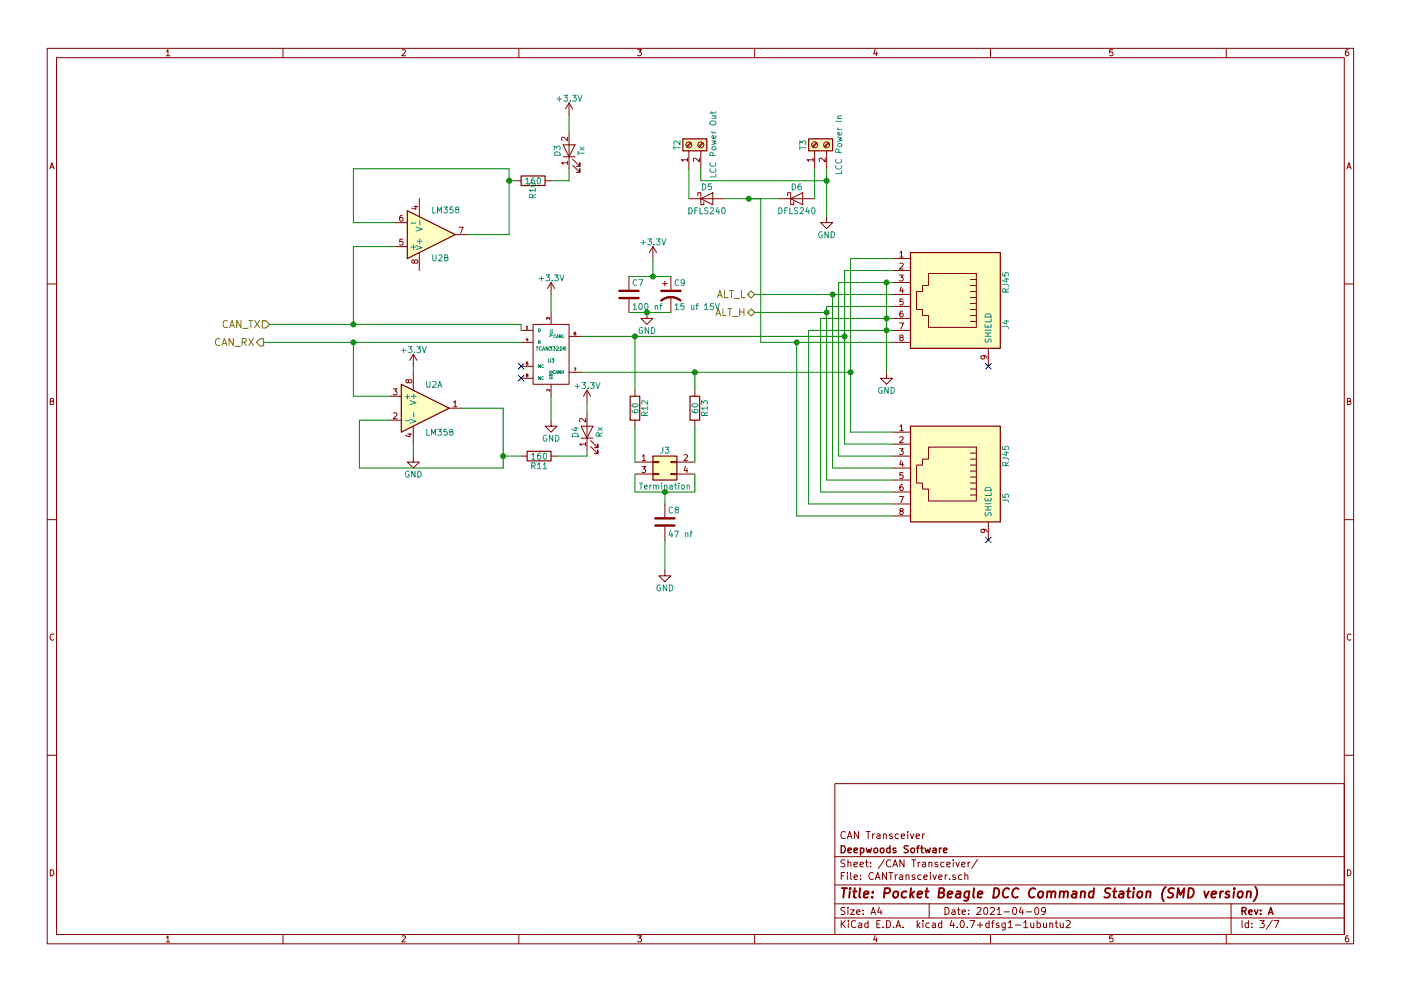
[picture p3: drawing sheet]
EESchema Schematic File Version 2
LIBS:power
LIBS:device
LIBS:transistors
LIBS:conn
LIBS:linear
LIBS:regul
LIBS:74xx
LIBS:cmos4000
LIBS:adc-dac
LIBS:memory
LIBS:xilinx
LIBS:microcontrollers
LIBS:dsp
LIBS:microchip
LIBS:analog_switches
LIBS:motorola
LIBS:texas
LIBS:intel
LIBS:audio
LIBS:interface
LIBS:digital-audio
LIBS:philips
LIBS:display
LIBS:cypress
LIBS:siliconi
LIBS:opto
LIBS:atmel
LIBS:contrib
LIBS:valves
LIBS:pocketbeagle
LIBS:DRV8873HPWPR
LIBS:DRV8801PWP
LIBS:74ahc1g08
LIBS:mcp9701at
LIBS:INA2180A1IDGKR
LIBS:lm2574n-5
LIBS:mechanical
LIBS:references
LIBS:motors
LIBS:graphic_symbols
LIBS:motor_drivers
LIBS:irf7351pbf
LIBS:MCP9700T-E_LT
LIBS:USBLC6-2SC6
LIBS:PocketBeagleCommandStation_SMD-cache
EELAYER 25 0
EELAYER END
$Descr A4 11693 8268
encoding utf-8
Sheet 3 7
Title "Pocket Beagle DCC Command Station (SMD version)"
Date "2021-04-09"
Rev "A"
Comp "Deepwoods Software"
Comment1 "CAN Transceiver"
Comment2 ""
Comment3 ""
Comment4 ""
$EndDescr
$Comp
L TCAN332DR U3
U 1 1
P 4600 2950
F 0 "U3" H 4600 2900 30  0000 C CNN
F 1 "TCAN332DR" H 4600 3000 30  0000 C CNN
F 2 "Housings_SOIC:SOIC-8-1EP_3.9x4.9mm_Pitch1.27mm" H 4600 2950 60  0001 C CNN
F 3 "" H 4600 2950 60  0000 C CNN
F 4 "595-TCAN332DR" H 4600 2950 60  0001 C CNN "Mouser Part Number"
	1    4600 2950
	1    0    0    -1  
$EndComp
$Comp
L RJ45 J5
U 1 1
P 7900 3950
F 0 "J5" H 8100 4450 50  0000 C CNN
F 1 "RJ45" H 7750 4450 50  0000 C CNN
F 2 "RJ45-8N-S:RJ45_8N-S" H 7900 3950 50  0001 C CNN
F 3 "" H 7900 3950 50  0001 C CNN
F 4 "710-615008144221" H 7900 3950 60  0001 C CNN "Mouser Part Number"
	1    7900 3950
	0    1    1    0   
$EndComp
$Comp
L RJ45 J4
U 1 1
P 7900 2500
F 0 "J4" H 8100 3000 50  0000 C CNN
F 1 "RJ45" H 7750 3000 50  0000 C CNN
F 2 "RJ45-8N-S:RJ45_8N-S" H 7900 2500 50  0001 C CNN
F 3 "" H 7900 2500 50  0001 C CNN
F 4 "710-615008144221" H 7900 2500 60  0001 C CNN "Mouser Part Number"
	1    7900 2500
	0    1    1    0   
$EndComp
NoConn ~ 8250 3050
NoConn ~ 8250 4500
NoConn ~ 4350 3050
NoConn ~ 4350 3150
$Comp
L +3.3V #PWR029
U 1 1
P 4600 2450
F 0 "#PWR029" H 4600 2300 50  0001 C CNN
F 1 "+3.3V" H 4600 2590 50  0000 C CNN
F 2 "" H 4600 2450 50  0001 C CNN
F 3 "" H 4600 2450 50  0001 C CNN
	1    4600 2450
	1    0    0    -1  
$EndComp
$Comp
L GND #PWR030
U 1 1
P 4600 3500
F 0 "#PWR030" H 4600 3250 50  0001 C CNN
F 1 "GND" H 4600 3350 50  0000 C CNN
F 2 "" H 4600 3500 50  0001 C CNN
F 3 "" H 4600 3500 50  0001 C CNN
	1    4600 3500
	1    0    0    -1  
$EndComp
$Comp
L GND #PWR031
U 1 1
P 7400 3100
F 0 "#PWR031" H 7400 2850 50  0001 C CNN
F 1 "GND" H 7400 2950 50  0000 C CNN
F 2 "" H 7400 3100 50  0001 C CNN
F 3 "" H 7400 3100 50  0001 C CNN
	1    7400 3100
	1    0    0    -1  
$EndComp
$Comp
L C C7
U 1 1
P 5250 2450
F 0 "C7" H 5275 2550 50  0000 L CNN
F 1 "100 nf" H 5275 2350 50  0000 L CNN
F 2 "Capacitors_SMD:C_0603" H 5288 2300 50  0001 C CNN
F 3 "" H 5250 2450 50  0001 C CNN
F 4 "603-CC603KPX7R9BB104" H 5250 2450 60  0001 C CNN "Mouser Part Number"
	1    5250 2450
	1    0    0    -1  
$EndComp
$Comp
L CP1 C9
U 1 1
P 5600 2450
F 0 "C9" H 5625 2550 50  0000 L CNN
F 1 "15 uf 15V" H 5625 2350 50  0000 L CNN
F 2 "Capacitors_SMD:CP_Elec_4x5.8" H 5600 2450 50  0001 C CNN
F 3 "" H 5600 2450 50  0001 C CNN
F 4 "647-UUD1C150MCL" H 5600 2450 60  0001 C CNN "Mouser Part Number"
	1    5600 2450
	1    0    0    -1  
$EndComp
$Comp
L Conn_02x02_Odd_Even J3
U 1 1
P 5500 3850
F 0 "J3" H 5550 3950 50  0000 C CNN
F 1 "Termination" H 5550 3650 50  0000 C CNN
F 2 "Pin_Headers:Pin_Header_Straight_2x02_Pitch2.54mm" H 5500 3850 50  0001 C CNN
F 3 "" H 5500 3850 50  0001 C CNN
F 4 "538-90131-0122 " H 5500 3850 60  0001 C CNN "Mouser Part Number"
	1    5500 3850
	1    0    0    -1  
$EndComp
$Comp
L R R12
U 1 1
P 5300 3400
F 0 "R12" V 5380 3400 50  0000 C CNN
F 1 "60" V 5300 3400 50  0000 C CNN
F 2 "Resistors_SMD:R_1206" V 5230 3400 50  0001 C CNN
F 3 "" H 5300 3400 50  0001 C CNN
F 4 "71-CRCW120660R0KNAIF" V 5300 3400 60  0001 C CNN "Mouser Part Number"
	1    5300 3400
	1    0    0    -1  
$EndComp
$Comp
L R R13
U 1 1
P 5800 3400
F 0 "R13" V 5880 3400 50  0000 C CNN
F 1 "60" V 5800 3400 50  0000 C CNN
F 2 "Resistors_SMD:R_1206" V 5730 3400 50  0001 C CNN
F 3 "" H 5800 3400 50  0001 C CNN
F 4 "71-CRCW120660R0KNAIF " V 5800 3400 60  0001 C CNN "Mouser Part Number"
	1    5800 3400
	1    0    0    -1  
$EndComp
$Comp
L C C8
U 1 1
P 5550 4350
F 0 "C8" H 5575 4450 50  0000 L CNN
F 1 "47 nf" H 5575 4250 50  0000 L CNN
F 2 "Capacitors_SMD:C_0603" H 5588 4200 50  0001 C CNN
F 3 "" H 5550 4350 50  0001 C CNN
F 4 "963-GMK107BJ473KAHT" H 5550 4350 60  0001 C CNN "Mouser Part Number"
	1    5550 4350
	1    0    0    -1  
$EndComp
$Comp
L GND #PWR032
U 1 1
P 5550 4750
F 0 "#PWR032" H 5550 4500 50  0001 C CNN
F 1 "GND" H 5550 4600 50  0000 C CNN
F 2 "" H 5550 4750 50  0001 C CNN
F 3 "" H 5550 4750 50  0001 C CNN
	1    5550 4750
	1    0    0    -1  
$EndComp
$Comp
L +3.3V #PWR033
U 1 1
P 5450 2150
F 0 "#PWR033" H 5450 2000 50  0001 C CNN
F 1 "+3.3V" H 5450 2290 50  0000 C CNN
F 2 "" H 5450 2150 50  0001 C CNN
F 3 "" H 5450 2150 50  0001 C CNN
	1    5450 2150
	1    0    0    -1  
$EndComp
$Comp
L GND #PWR034
U 1 1
P 5400 2600
F 0 "#PWR034" H 5400 2350 50  0001 C CNN
F 1 "GND" H 5400 2450 50  0000 C CNN
F 2 "" H 5400 2600 50  0001 C CNN
F 3 "" H 5400 2600 50  0001 C CNN
	1    5400 2600
	1    0    0    -1  
$EndComp
Text HLabel 2250 2700 0    60   Input ~ 0
CAN_TX
Text HLabel 2200 2850 0    60   Output ~ 0
CAN_RX
$Comp
L Screw_Terminal_01x02 T2
U 1 1
P 5750 1200
F 0 "T2" H 5750 1300 50  0000 C CNN
F 1 "LCC Power Out" H 5750 1000 50  0000 C CNN
F 2 "Connectors_Terminal_Blocks:TerminalBlock_Pheonix_MPT-2.54mm_2pol" H 5750 1200 50  0001 C CNN
F 3 "" H 5750 1200 50  0001 C CNN
F 4 "651-1725656" H 5750 1200 60  0001 C CNN "Mouser Part Number"
	1    5750 1200
	0    -1   -1   0   
$EndComp
$Comp
L Screw_Terminal_01x02 T3
U 1 1
P 6800 1200
F 0 "T3" H 6800 1300 50  0000 C CNN
F 1 "LCC Power In" H 6800 1000 50  0000 C CNN
F 2 "Connectors_Terminal_Blocks:TerminalBlock_Pheonix_MPT-2.54mm_2pol" H 6800 1200 50  0001 C CNN
F 3 "" H 6800 1200 50  0001 C CNN
F 4 "651-1725656" H 6800 1200 60  0001 C CNN "Mouser Part Number"
	1    6800 1200
	0    -1   -1   0   
$EndComp
$Comp
L D_Schottky D5
U 1 1
P 5900 1650
F 0 "D5" H 5900 1750 50  0000 C CNN
F 1 "DFLS240" H 5900 1550 50  0000 C CNN
F 2 "Diodes_SMD:D_SMB" H 5900 1650 50  0001 C CNN
F 3 "" H 5900 1650 50  0001 C CNN
F 4 "621-DFLS240-7" H 5900 1650 60  0001 C CNN "Mouser Part Number"
	1    5900 1650
	1    0    0    -1  
$EndComp
$Comp
L D_Schottky D6
U 1 1
P 6650 1650
F 0 "D6" H 6650 1750 50  0000 C CNN
F 1 "DFLS240" H 6650 1550 50  0000 C CNN
F 2 "Diodes_SMD:D_SMB" H 6650 1650 50  0001 C CNN
F 3 "" H 6650 1650 50  0001 C CNN
F 4 "621-DFLS240-7" H 6650 1650 60  0001 C CNN "Mouser Part Number"
	1    6650 1650
	1    0    0    -1  
$EndComp
$Comp
L GND #PWR035
U 1 1
P 6900 1800
F 0 "#PWR035" H 6900 1550 50  0001 C CNN
F 1 "GND" H 6900 1650 50  0000 C CNN
F 2 "" H 6900 1800 50  0001 C CNN
F 3 "" H 6900 1800 50  0001 C CNN
	1    6900 1800
	1    0    0    -1  
$EndComp
Text HLabel 6300 2450 0    60   BiDi ~ 0
ALT_L
Text HLabel 6300 2600 0    60   BiDi ~ 0
ALT_H
$Comp
L LM358 U2
U 2 1
P 3600 1950
F 0 "U2" H 3600 2150 50  0000 L CNN
F 1 "LM358" H 3600 1750 50  0000 L CNN
F 2 "Housings_SOIC:SOIC-8_3.9x4.9mm_Pitch1.27mm" H 3600 1950 50  0001 C CNN
F 3 "" H 3600 1950 50  0001 C CNN
F 4 "595-LM358BIDR" H 3600 1950 60  0001 C CNN "Mouser Part Number"
	2    3600 1950
	1    0    0    1   
$EndComp
$Comp
L LM358 U2
U 1 1
P 3550 3400
F 0 "U2" H 3550 3600 50  0000 L CNN
F 1 "LM358" H 3550 3200 50  0000 L CNN
F 2 "Housings_SOIC:SOIC-8_3.9x4.9mm_Pitch1.27mm" H 3550 3400 50  0001 C CNN
F 3 "" H 3550 3400 50  0001 C CNN
	1    3550 3400
	1    0    0    -1  
$EndComp
$Comp
L GND #PWR036
U 1 1
P 3450 3800
F 0 "#PWR036" H 3450 3550 50  0001 C CNN
F 1 "GND" H 3450 3650 50  0000 C CNN
F 2 "" H 3450 3800 50  0001 C CNN
F 3 "" H 3450 3800 50  0001 C CNN
	1    3450 3800
	1    0    0    -1  
$EndComp
$Comp
L +3.3V #PWR037
U 1 1
P 3450 3050
F 0 "#PWR037" H 3450 2900 50  0001 C CNN
F 1 "+3.3V" H 3450 3190 50  0000 C CNN
F 2 "" H 3450 3050 50  0001 C CNN
F 3 "" H 3450 3050 50  0001 C CNN
	1    3450 3050
	1    0    0    -1  
$EndComp
$Comp
L R R10
U 1 1
P 4450 1500
F 0 "R10" H 4530 1500 50  0000 C CNN
F 1 "160" V 4450 1500 50  0000 C CNN
F 2 "Resistors_SMD:R_0603" V 4380 1500 50  0001 C CNN
F 3 "" H 4450 1500 50  0001 C CNN
F 4 "603-AC0603JR-07160RL" H 4450 1500 60  0001 C CNN "Mouser Part Number"
	1    4450 1500
	0    1    1    0   
$EndComp
$Comp
L R R11
U 1 1
P 4500 3800
F 0 "R11" V 4580 3800 50  0000 C CNN
F 1 "160" V 4500 3800 50  0000 C CNN
F 2 "Resistors_SMD:R_0603" V 4430 3800 50  0001 C CNN
F 3 "" H 4500 3800 50  0001 C CNN
F 4 "603-AC0603JR-07160RL" V 4500 3800 60  0001 C CNN "Mouser Part Number"
	1    4500 3800
	0    1    1    0   
$EndComp
$Comp
L LED D3
U 1 1
P 4750 1250
F 0 "D3" H 4750 1350 50  0000 C CNN
F 1 "Tx" H 4750 1150 50  0000 C CNN
F 2 "LEDs:LED_0603" H 4750 1250 50  0001 C CNN
F 3 "" H 4750 1250 50  0001 C CNN
F 4 "710-150060SS75000" H 4750 1250 60  0001 C CNN "Mouser Part Number"
	1    4750 1250
	0    -1   -1   0   
$EndComp
$Comp
L LED D4
U 1 1
P 4900 3600
F 0 "D4" H 4900 3700 50  0000 C CNN
F 1 "Rx" H 4900 3500 50  0000 C CNN
F 2 "LEDs:LED_0603" H 4900 3600 50  0001 C CNN
F 3 "" H 4900 3600 50  0001 C CNN
F 4 "710-150060YS75000" H 4900 3600 60  0001 C CNN "Mouser Part Number"
	1    4900 3600
	0    -1   -1   0   
$EndComp
Wire Wire Line
	7100 3600 7450 3600
Wire Wire Line
	7100 2150 7100 3600
Wire Wire Line
	7100 2150 7450 2150
Wire Wire Line
	7050 3700 7450 3700
Wire Wire Line
	7050 2250 7050 3700
Wire Wire Line
	7050 2250 7450 2250
Wire Wire Line
	7450 3800 7000 3800
Wire Wire Line
	7000 3800 7000 2350
Wire Wire Line
	7000 2350 7450 2350
Wire Wire Line
	7450 3900 6950 3900
Wire Wire Line
	6950 3900 6950 2450
Wire Wire Line
	6300 2450 7450 2450
Wire Wire Line
	6900 4000 7450 4000
Wire Wire Line
	6900 2550 6900 4000
Wire Wire Line
	6900 2550 7450 2550
Wire Wire Line
	7450 4100 6850 4100
Wire Wire Line
	6850 4100 6850 2650
Wire Wire Line
	6850 2650 7450 2650
Wire Wire Line
	7450 4200 6750 4200
Wire Wire Line
	6750 4200 6750 2750
Wire Wire Line
	6750 2750 7450 2750
Wire Wire Line
	6650 4300 7450 4300
Wire Wire Line
	6650 4300 6650 2850
Wire Wire Line
	6350 2850 7450 2850
Wire Wire Line
	4850 3100 7100 3100
Connection ~ 7100 3100
Wire Wire Line
	4850 2800 7050 2800
Connection ~ 7050 2800
Wire Wire Line
	7400 2350 7400 3100
Connection ~ 7400 2750
Connection ~ 7400 2650
Connection ~ 7400 2350
Wire Wire Line
	4600 3300 4600 3500
Wire Wire Line
	4600 2450 4600 2600
Wire Wire Line
	5300 3250 5300 2800
Connection ~ 5300 2800
Wire Wire Line
	5800 3250 5800 3100
Connection ~ 5800 3100
Wire Wire Line
	5300 3550 5300 3850
Wire Wire Line
	5800 3550 5800 3850
Wire Wire Line
	5300 3950 5300 4100
Wire Wire Line
	5300 4100 5800 4100
Wire Wire Line
	5800 4100 5800 3950
Wire Wire Line
	5550 4200 5550 4100
Connection ~ 5550 4100
Wire Wire Line
	5550 4750 5550 4500
Wire Wire Line
	5250 2600 5600 2600
Connection ~ 5400 2600
Wire Wire Line
	5250 2300 5600 2300
Wire Wire Line
	5450 2150 5450 2300
Connection ~ 5450 2300
Wire Wire Line
	2250 2700 4350 2700
Wire Wire Line
	4350 2700 4350 2750
Wire Wire Line
	2200 2850 4350 2850
Wire Wire Line
	6800 1400 6800 1650
Wire Wire Line
	6050 1650 6500 1650
Wire Wire Line
	5750 1650 5750 1400
Wire Wire Line
	6350 2850 6350 1650
Wire Wire Line
	6350 1650 6250 1650
Connection ~ 6250 1650
Connection ~ 6650 2850
Wire Wire Line
	5850 1400 5850 1500
Wire Wire Line
	5850 1500 6900 1500
Wire Wire Line
	6900 1400 6900 1800
Connection ~ 6900 1500
Connection ~ 6950 2450
Wire Wire Line
	6300 2600 6900 2600
Connection ~ 6900 2600
Wire Wire Line
	3250 3300 2950 3300
Wire Wire Line
	2950 3300 2950 2850
Connection ~ 2950 2850
Wire Wire Line
	3300 2050 2950 2050
Wire Wire Line
	2950 2050 2950 2700
Connection ~ 2950 2700
Wire Wire Line
	3250 3500 3000 3500
Wire Wire Line
	3000 3500 3000 3900
Wire Wire Line
	3000 3900 4200 3900
Wire Wire Line
	4200 3900 4200 3400
Wire Wire Line
	4200 3400 3850 3400
Wire Wire Line
	3300 1850 2950 1850
Wire Wire Line
	2950 1850 2950 1400
Wire Wire Line
	2950 1400 4250 1400
Wire Wire Line
	4250 1400 4250 1950
Wire Wire Line
	4250 1950 3900 1950
Wire Wire Line
	3450 3700 3450 3800
Wire Wire Line
	4300 1500 4250 1500
Connection ~ 4250 1500
Wire Wire Line
	4350 3800 4200 3800
Connection ~ 4200 3800
Wire Wire Line
	4750 1400 4750 1500
Wire Wire Line
	4750 1500 4600 1500
Wire Wire Line
	4900 3750 4900 3800
Wire Wire Line
	4900 3800 4650 3800
$Comp
L +3.3V #PWR038
U 1 1
P 4750 950
F 0 "#PWR038" H 4750 800 50  0001 C CNN
F 1 "+3.3V" H 4750 1090 50  0000 C CNN
F 2 "" H 4750 950 50  0001 C CNN
F 3 "" H 4750 950 50  0001 C CNN
	1    4750 950 
	1    0    0    -1  
$EndComp
$Comp
L +3.3V #PWR039
U 1 1
P 4900 3350
F 0 "#PWR039" H 4900 3200 50  0001 C CNN
F 1 "+3.3V" H 4900 3490 50  0000 C CNN
F 2 "" H 4900 3350 50  0001 C CNN
F 3 "" H 4900 3350 50  0001 C CNN
	1    4900 3350
	1    0    0    -1  
$EndComp
Wire Wire Line
	4900 3350 4900 3450
Wire Wire Line
	4750 950  4750 1100
Wire Wire Line
	3450 3050 3450 3100
$EndSCHEMATC
